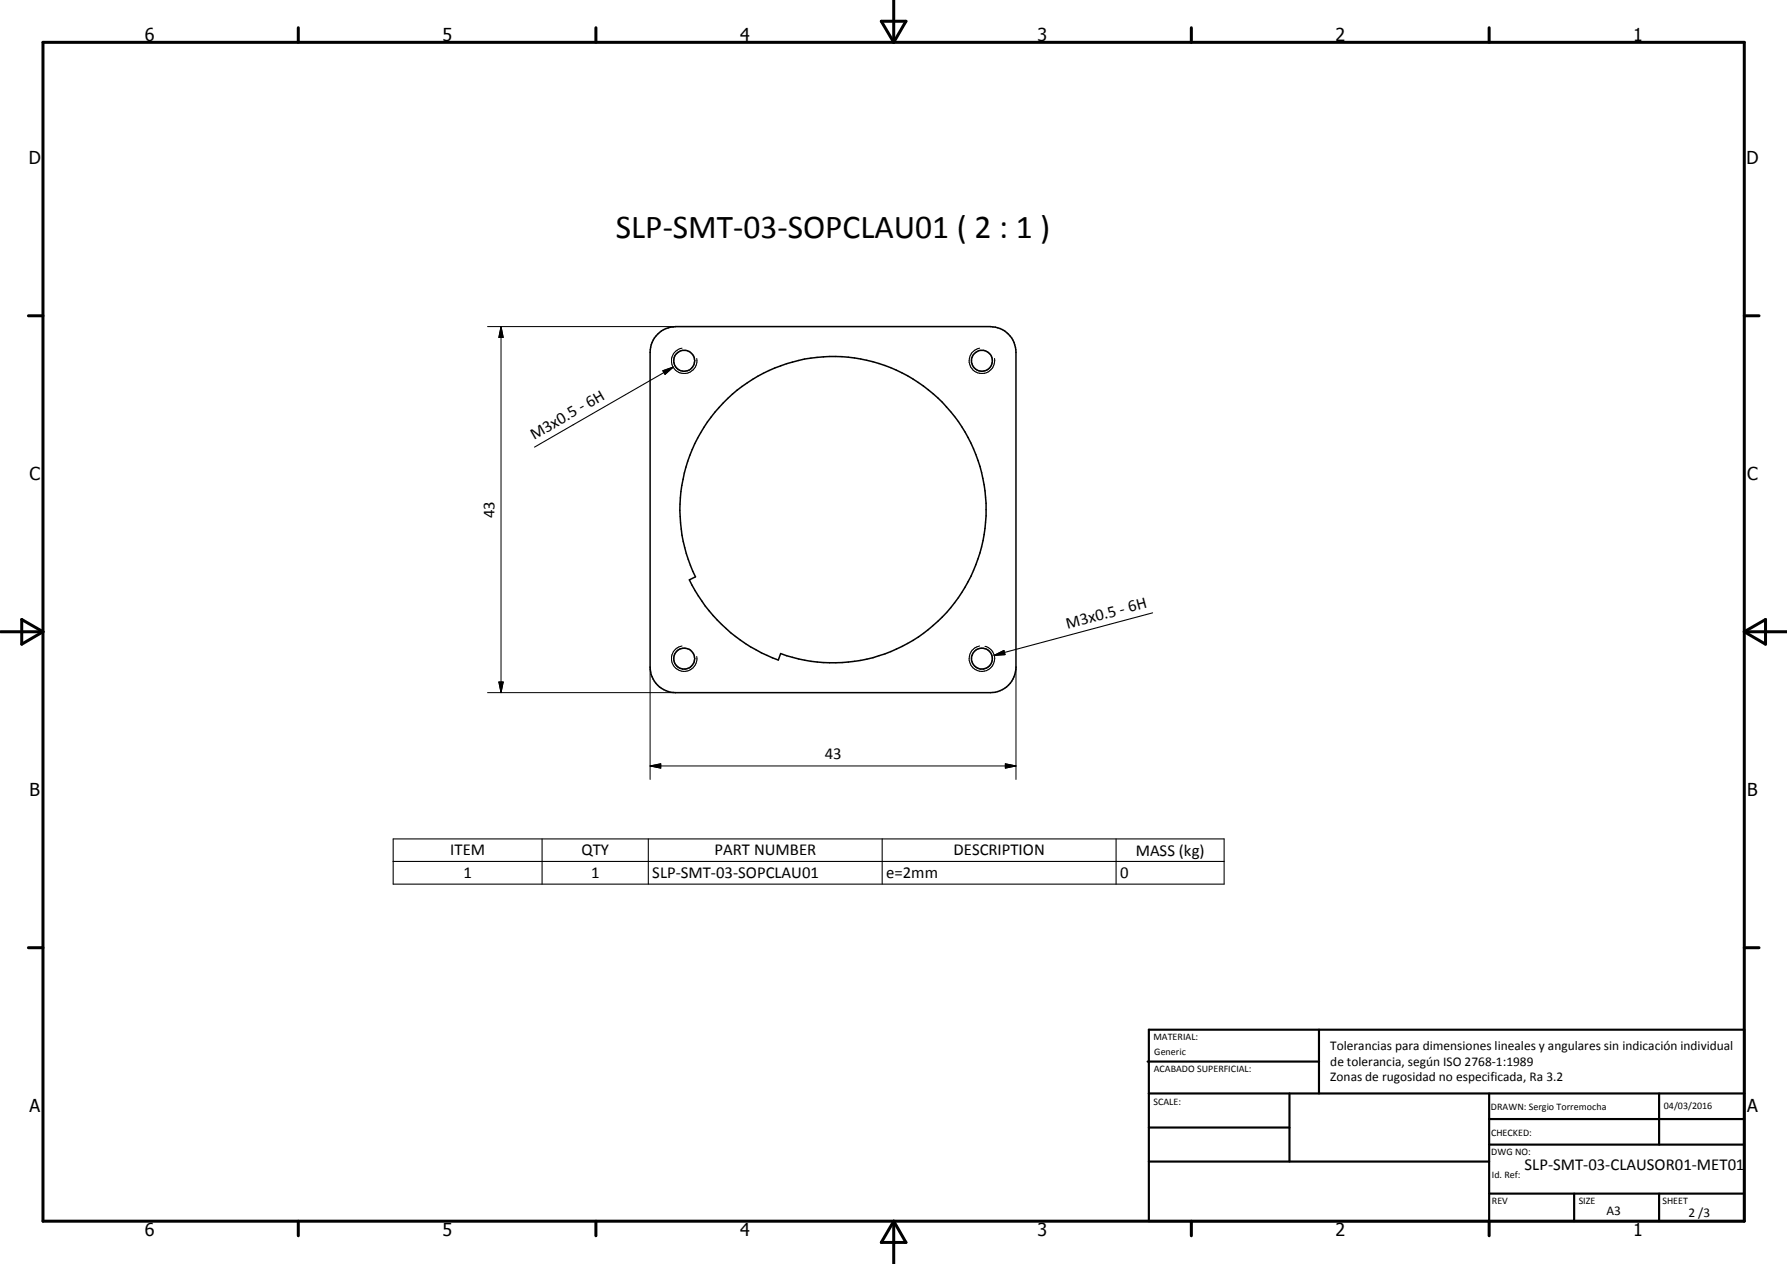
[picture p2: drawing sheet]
<svg xmlns="http://www.w3.org/2000/svg" width="420mm" height="297mm" viewBox="0 0 420 297" stroke-linecap="round" stroke-linejoin="round" font-family="sans-serif">
<g fill="none" stroke="#000" stroke-width=".35">
<path d="M154.6 78.5l.5-.4a6 6 0 0 1 3.8-1.3h74a6.1 6.1 0 0 1 6 6v74a6 6 0 0 1-6 6h-74a6 6 0 0 1-6-6v-74a6 6 0 0 1 1.7-4.3zM170.1 94.7a36 36 0 0 1 60.9 17.1 36 36 0 0 1-47.5 41.8l-.5 1.5a37.3 37.3 0 0 1-20.9-18.8l1.4-.7a35.9 35.9 0 0 1 6.6-40.9z"/>
<circle cx="160.9" cy="84.8" r="2.47"/>
<circle cx="230.9" cy="84.8" r="2.45"/>
<circle cx="160.9" cy="154.8" r="2.47"/>
<circle cx="230.9" cy="154.8" r="2.47"/>
</g>
<g fill="none" stroke="#000" stroke-width=".25">
<path d="M155.9 87.1l2.4-.8-1.9 1.7zM158.3 86.3l-32.6 18.8M160.3 81.8a3 3 0 0 0-2.4 3.5 3 3 0 0 0 3.5 2.4 3 3 0 0 0 2.4-3.5M230.3 81.8a3 3 0 0 0-2.4 3.5 3 3 0 0 0 3.5 2.5 3 3 0 0 0 2.4-3.6M160.3 151.8a3 3 0 0 0-2.4 3.5 3 3 0 0 0 3.5 2.4 3 3 0 0 0 2.4-3.4M230.3 151.8a3 3 0 0 0-2.1 4.5 3 3 0 0 0 4.9 .5 3 3 0 0 0-1.1-4.8l-.4-.1M233.8 154l2.2-1.1 .3 .9zM271 144l-37.2 10M92.4 197.1h195.4v10.7h-195.4zM127.5 197.1v10.7M152.4 197.1v10.7M207.4 197.1v10.7"/>
<path d="M262.4 197.1v10.7M92.4 202.4h195.4"/>
</g>
<g fill="none" stroke="#000" stroke-width=".71">
<path d="M10.1 9.9h400v277.1h-400zM70.1 6.5v3.4M140.1 6.5v3.4M207.2 5h5.8l-2.9 4.9zM210.1 0v9.9M280.1 6.5v3.4M350.1 6.5v3.4M6.7 74.2h3.4M410.1 74.2h3.5M.1 148.5h10M5.1 145.6l5 2.9-5 2.9zM410.1 148.5h10"/>
<path d="M410.1 148.5l5-2.9v5.8zM6.7 222.7h3.4M410.1 222.7h3.5M70.1 287v3.4M140.1 287v3.4M210.1 287v10M210.1 287l2.9 5h-5.8zM280.1 287v3.4M350.1 287v3.4"/>
</g>
<g fill="none" stroke="#000" stroke-width=".51">
<path d="M269.8 249.5h40.3M270.1 242h140v45h-140zM270.1 257h140M303.2 257v16M310.1 242v15M350.1 257v30M390.1 257v12M270.1 265h33.1M270.1 273h80M350.1 269h60M350.1 263h60M350.1 280.5h60"/>
<path d="M370.1 280.5v6.5M390.1 280.5v6.5"/>
</g>
<path d="M114.6 76.8h44.3M117.8 76.8l.5 2.5h-1zM117.8 76.8v86M152.9 156.8v26.4M238.9 156.8v26.4M114.6 162.8h44.3M117.3 160.3h1l-.5 2.5zM236.4 179.5l2.5 .5-2.5 .5zM152.9 180l2.5-.5v1zM152.9 180h86" fill="none" stroke="#000" stroke-width=".24"/>
<path d="M117.8 76.8l.5 2.5h-1zM155.9 87.1l2.4-.8-1.9 1.7zM233.8 154l2.2-1.1 .3 .9zM117.3 160.3h1l-.5 2.5zM152.9 180l2.5-.5v1zM236.4 179.5l2.5 .5-2.5 .5z" fill="#000"/>
<text font-size="7.9" x="144.8" y="56">SLP-SMT-03-SOPCLAU01 ( 2 : 1 )</text>
<g font-size="4.2">
<text x="34" y="9.6">6</text>
<text x="104" y="9.6">5</text>
<text x="174" y="9.6">4</text>
<text x="244" y="9.6">3</text>
<text x="314" y="9.6">2</text>
<text x="384" y="9.6">1</text>
<text x="6.8" y="38.7">D</text>
<text x="410.6" y="38.7">D</text>
<text x="7" y="112.9">C</text>
<text x="410.8" y="112.9">C</text>
<text x="7" y="187.1">B</text>
<text x="410.8" y="187.1">B</text>
<text x="7" y="261.4">A</text>
<text x="410.8" y="261.4">A</text>
<text x="34" y="290.4">6</text>
<text x="104" y="290.4">5</text>
<text x="174" y="290.4">4</text>
<text x="244" y="290.4">3</text>
<text x="314" y="290.4">2</text>
<text x="384" y="290.4">1</text>
</g>
<g font-size="3.9">
<text x="125.6" y="103.4" transform="rotate(-30 125.6 103.4)">M3x0.5 - 6H</text>
<text x="116.3" y="121.8" transform="rotate(-90 116.3 121.8)">43</text>
<text x="251" y="147.8" transform="rotate(-15 251 147.8)">M3x0.5 - 6H</text>
<text x="193.9" y="178.5">43</text>
<text x="105.9" y="201">ITEM</text>
<text x="136.7" y="201">QTY</text>
<text x="168" y="201">PART NUMBER</text>
<text x="224.2" y="201">DESCRIPTION</text>
<text x="267" y="201.2">MASS (kg)</text>
<text x="109" y="206.4">1</text>
<text x="139" y="206.4">1</text>
<text x="153.4" y="206.4">SLP-SMT-03-SOPCLAU01</text>
<text x="208.4" y="206.4">e=2mm</text>
<text x="263.3" y="206.4">0</text>
<text x="358.5" y="275">SLP-SMT-03-CLAUSOR01-MET01</text>
</g>
<g font-size="3.1">
<text x="312.7" y="246.8">Tolerancias para dimensiones lineales y angulares sin indicación individual</text>
<text x="312.7" y="250.4">de tolerancia, según ISO 2768-1:1989</text>
<text x="312.7" y="254">Zonas de rugosidad no especificada, Ra 3.2</text>
<text x="377.7" y="285.6">A3</text>
<text x="397" y="285.9">2 /3</text>
</g>
<g font-size="2.4">
<text x="271.2" y="244.4">MATERIAL:</text>
<text x="271.3" y="252">ACABADO SUPERFICIAL:</text>
<text x="271.4" y="247.9">Generic</text>
<text x="271.2" y="259.7">SCALE:</text>
<text x="350.6" y="260.8">DRAWN: Sergio Torremocha</text>
<text x="391.2" y="260.6">04/03/2016</text>
<text x="350.6" y="267">CHECKED:</text>
<text x="350.6" y="271.4">DWG NO:</text>
<text x="350.8" y="276.9">Id. Ref:</text>
<text x="350.8" y="282.8">REV</text>
<text x="371.2" y="282.9">SIZE</text>
<text x="390.9" y="282.9">SHEET</text>
</g>
</svg>
